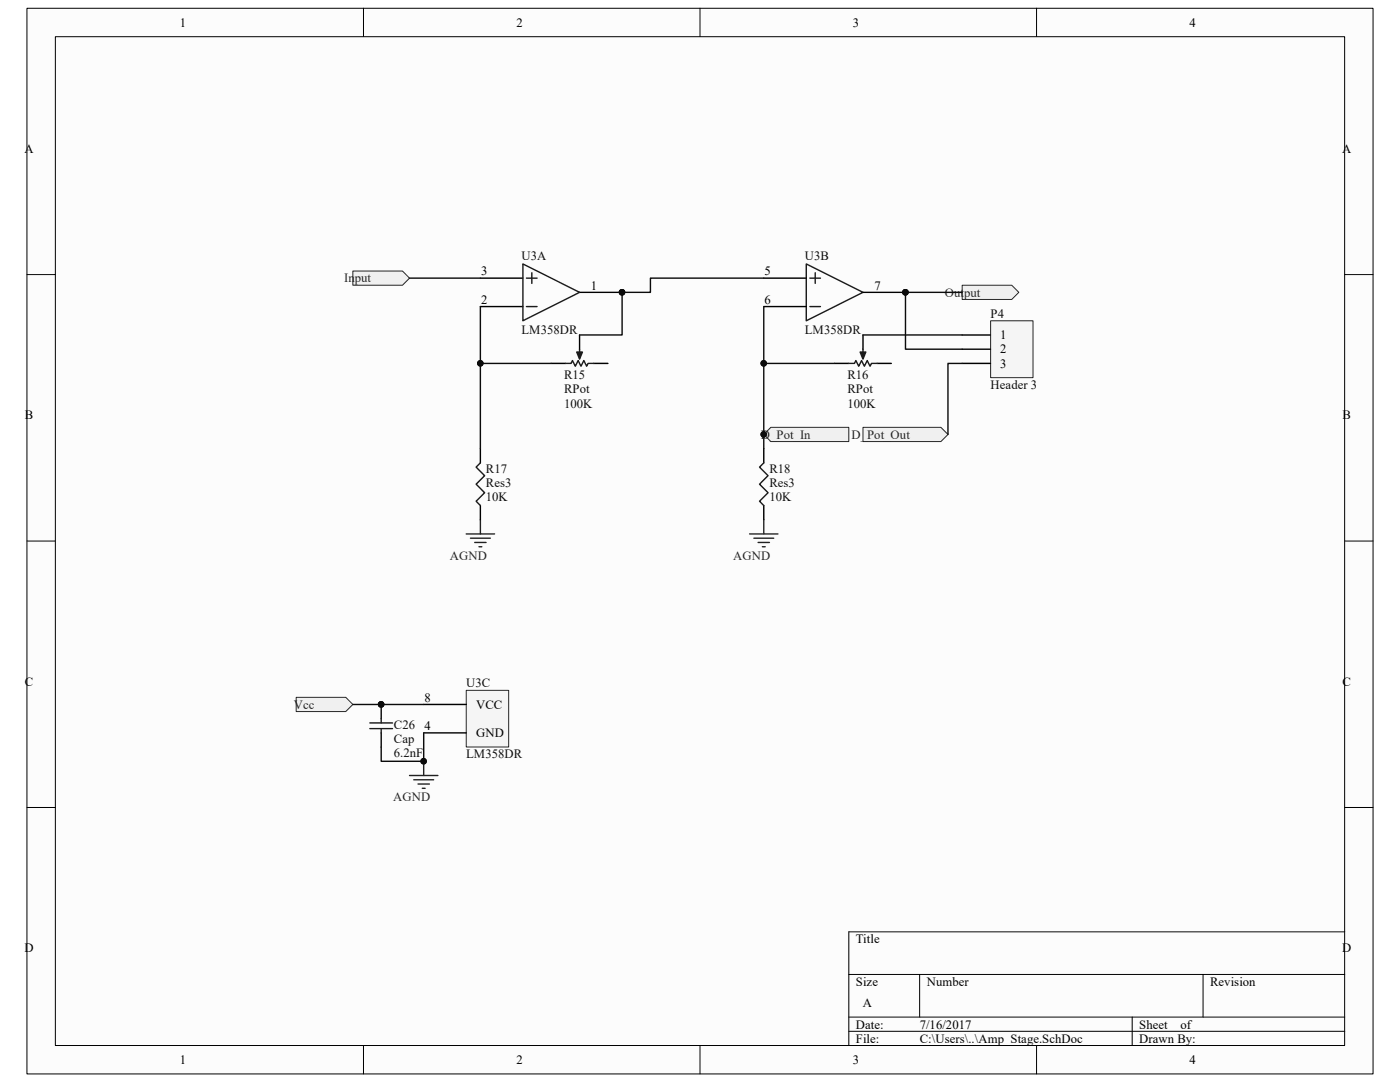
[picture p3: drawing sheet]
<svg xmlns="http://www.w3.org/2000/svg" width="279mm" height="216mm" viewBox="0 0 279 216" stroke-linecap="round" stroke-linejoin="round" font-family="sans-serif">
<path d="M5.4 1.7h268.6v212.6h-268.6z" fill="#fcfcfc"/>
<path d="M5.4 1.7h268.6v212.6h-268.6z" fill="none" stroke="#000" stroke-width=".2"/>
<path d="M11.1 7.4h257.3v201.2h-257.3z" fill="#fcfcfc"/>
<g fill="none" stroke="#000" stroke-width=".2">
<path d="M11 7.3h257.4v201.3h-257.4zM72.5 1.6v5.7M139.7 1.6v5.7M206.9 1.6v5.7M5.4 54.8h5.6M268.4 54.8h5.6M5.4 108h5.6M268.4 108h5.6M5.4 161.1h5.6M268.4 161.1h5.6M169.4 194.4h99M183.5 194.4v8.5"/>
<path d="M240.1 194.4v8.5M268.4 185.9h-99v22.7M72.5 208.6v5.7M139.7 208.6v5.7M169.4 202.9h99M169.4 205.8h99M206.9 208.6v5.7M226 202.9v5.7"/>
</g>
<g fill="#f0f0f0" stroke="#262626" stroke-width=".2">
<path d="M70.4 54.1h9.9l1.4 1.4-1.4 1.4h-9.9z" fill-rule="evenodd"/>
<path d="M192 56.9h9.9l1.4 1.4-1.4 1.5h-9.9z" fill-rule="evenodd"/>
<path d="M59.1 139.1h9.9l1.4 1.5-1.4 1.4h-9.9z" fill-rule="evenodd"/>
<path d="M153.8 85.3h15.6v2.8h-15.6l-1.4-1.4z" fill-rule="evenodd"/>
</g>
<g fill="#0e0e0e" stroke="#0e0e0e" stroke-width=".2">
<circle cx="152.4" cy="86.7" r=".55"/>
<circle cx="124.1" cy="58.3" r=".55"/>
<circle cx="180.7" cy="58.3" r=".55"/>
</g>
<path d="M95.9 55.5h8.5M115.7 58.3h8.5M152.4 55.5h8.5M172.2 58.3h8.5M95.9 61.2h8.5M110 72.5h2.8M118.5 72.5h2.8M152.4 61.2h8.5" fill="none" stroke="#000" stroke-width=".28"/>
<path d="M104.4 52.7l11.3 5.6-11.3 5.7zM105.1 55.5h2.1M106.1 54.4v2.1M160.9 52.7l11.3 5.6-11.3 5.7zM161.6 55.5h2.1M162.7 54.4v2.1M105.1 61.2h2.1M115.7 69.7v1.4M161.6 61.2h2.1" fill="none" stroke="#1c1c1c" stroke-width=".28"/>
<path d="M115.1 70.2h1.1l-.5 1.5z" fill="#1c1c1c"/>
<path d="M112.8 72.5h1.2l.3-.6 .5 1.2 .6-1.2 .5 1.2 .6-1.2 .6 1.2 .3-.6h1.1M115.1 70.2h1.1l-.5 1.5z" fill="none" stroke="#1c1c1c" stroke-width=".28"/>
<path d="M115.7 66.8v2.9" fill="none" stroke="#000" stroke-width=".28"/>
<path d="M93.1 137.8h8.4v11.3h-8.4z" fill="#f5f5f5"/>
<path d="M93 137.8h8.5v11.3h-8.5z" fill="none" stroke="#262626" stroke-width=".2"/>
<path d="M166.6 72.5h2.8M175.1 72.5h2.8M95.9 89.5v2.9M95.9 100.9v2.8M84.6 146.2h8.4M84.6 140.6h8.4" fill="none" stroke="#000" stroke-width=".28"/>
<path d="M93 106.5h5.7M93.9 107.4h4M94.7 108.2h2.3M95.6 109.1h.6M95.9 103.7v2.8M149.6 106.5h5.7M150.5 107.4h3.9M151.3 108.2h2.3M152.1 109.1h.6M152.4 103.7v2.8" fill="none" stroke="#262626" stroke-width=".28"/>
<path d="M172.2 69.7v1.4M95.9 92.4l-.9 .8 1.7 1.7-1.7 1.7 1.7 1.7-1.7 1.7 .9 .9" fill="none" stroke="#1c1c1c" stroke-width=".28"/>
<path d="M171.7 70.2h1.1l-.6 1.5z" fill="#1c1c1c"/>
<path d="M169.4 72.5h1.1l.3-.6 .6 1.2 .5-1.2 .6 1.2 .6-1.2 .5 1.2 .3-.6h1.2M171.7 70.2h1.1l-.6 1.5zM152.4 92.4l-.8 .8 1.7 1.7-1.7 1.7 1.7 1.7-1.7 1.7 .8 .9" fill="none" stroke="#1c1c1c" stroke-width=".28"/>
<path d="M172.2 66.8v2.9M152.4 89.5v2.9M152.4 100.9v2.8" fill="none" stroke="#000" stroke-width=".28"/>
<path d="M81.7 154.7h5.7M82.6 155.6h3.9M83.4 156.4h2.3M84.3 157.3h.5M84.6 151.9v2.8" fill="none" stroke="#262626" stroke-width=".28"/>
<circle cx="84.5" cy="151.9" r=".55" fill="#0e0e0e" stroke="#0e0e0e" stroke-width=".2"/>
<path d="M197.7 64.1h8.5v11.3h-8.5z" fill="#f5f5f5"/>
<path d="M197.7 64h8.5v11.4h-8.5z" fill="none" stroke="#262626" stroke-width=".2"/>
<path d="M192 66.8h5.7M192 69.7h5.7M192 72.5h5.7" fill="none" stroke="#000" stroke-width=".28"/>
<path d="M172.2 85.3h15.6l1.4 1.4-1.4 1.4h-15.6z" fill-rule="evenodd" fill="#f0f0f0" stroke="#262626" stroke-width=".2"/>
<path d="M76.1 140.6v2.8M76.1 146.2v2.9" fill="none" stroke="#000" stroke-width=".28"/>
<g fill="#0e0e0e" stroke="#0e0e0e" stroke-width=".2">
<circle cx="76.1" cy="140.6" r=".55"/>
<circle cx="95.9" cy="72.5" r=".55"/>
<circle cx="124.1" cy="58.3" r=".55"/>
<circle cx="180.7" cy="58.3" r=".55"/>
<circle cx="152.4" cy="72.5" r=".55"/>
<circle cx="152.4" cy="86.7" r=".55"/>
<circle cx="84.5" cy="151.9" r=".55"/>
</g>
<path d="M73.8 144.3h4.5M73.8 145.4h4.5M76.1 143.4v.9M76.1 145.4v.8" fill="none" stroke="#1c1c1c" stroke-width=".28"/>
<path d="M81.7 55.5h14.2M152.4 55.5h-22.6v2.8h-5.6v8.5h-8.5M192 58.3h-11.3v11.4h11.3M95.9 61.2v11.3h14.1M95.9 72.5v17M152.4 72.5h14.2M152.4 61.2v28.3M172.2 66.8h19.8M192 72.5h-2.8v14.2M70.4 140.6h14.2M84.6 146.2v5.7h-8.5v-2.8" fill="none" stroke="#0e0e0e" stroke-width=".28"/>
<g font-size="2.5">
<text x="35.9" y="5.3">1</text>
<text x="103.1" y="5.3">2</text>
<text x="170.2" y="5.3">3</text>
<text x="237.4" y="5.3">4</text>
<text x="4.9" y="30.5">A</text>
<text x="267.9" y="30.5">A</text>
<text x="96" y="54.9">3</text>
<text x="117.9" y="57.8">1</text>
<text x="152.6" y="54.9">5</text>
<text x="174.5" y="57.8">7</text>
<text x="96" y="60.6">2</text>
<text x="152.6" y="60.6">6</text>
<text x="199.6" y="67.7">1</text>
<text x="199.6" y="70.5">2</text>
<text x="199.6" y="73.4">3</text>
<text x="5" y="83.6">B</text>
<text x="267.9" y="83.6">B</text>
<text x="5" y="136.8">C</text>
<text x="267.9" y="136.8">C</text>
<text x="84.7" y="140">8</text>
<text x="95" y="141.4">VCC</text>
<text x="84.7" y="145.7">4</text>
<text x="95" y="147.1">GND</text>
<text x="4.9" y="190">D</text>
<text x="170.8" y="188.2">Title</text>
<text x="267.9" y="190">D</text>
<text x="170.8" y="196.7">Size</text>
<text x="184.9" y="196.7">Number</text>
<text x="241.5" y="196.7">Revision</text>
<text x="172.2" y="201">A</text>
<text x="170.8" y="205.2">Date:</text>
<text x="170.8" y="208.1">File:</text>
<text x="183.5" y="205.2">7/16/2017</text>
<text x="183.5" y="208.1">C:\Users\..\Amp_Stage.SchDoc</text>
<text x="227.4" y="205.2">Sheet</text>
<text x="227.4" y="208.1">Drawn By:</text>
<text x="235.6" y="205.2">of</text>
<text x="35.9" y="212.3">1</text>
<text x="103.1" y="212.3">2</text>
<text x="170.2" y="212.3">3</text>
<text x="237.4" y="212.3">4</text>
</g>
<g font-size="2.5" fill="#0e0e0e">
<text x="104.1" y="51.8">U3A</text>
<text x="160.6" y="51.8">U3B</text>
<text x="197.7" y="63.5">P4</text>
<text x="104.1" y="66.6">LM358DR</text>
<text x="160.6" y="66.6">LM358DR</text>
<text x="112.6" y="75.6">R15</text>
<text x="169.1" y="75.6">R16</text>
<text x="197.7" y="77.6">Header 3</text>
<text x="112.6" y="81.3">100K</text>
<text x="112.6" y="78.5">RPot</text>
<text x="169.1" y="81.3">100K</text>
<text x="169.1" y="78.5">RPot</text>
<text x="97" y="94.4">R17</text>
<text x="153.5" y="94.4">R18</text>
<text x="97" y="100">10K</text>
<text x="97" y="97.2">Res3</text>
<text x="153.5" y="100">10K</text>
<text x="153.5" y="97.2">Res3</text>
<text x="93" y="137.2">U3C</text>
<text x="78.6" y="145.4">C26</text>
<text x="78.6" y="148.3">Cap</text>
<text x="78.6" y="151.1">6.2nF</text>
<text x="93" y="151.3">LM358DR</text>
</g>
<g font-size="2.5" fill="#262626">
<text x="68.7" y="56.3">Input</text>
<text x="188.6" y="59.2">Output</text>
<text x="151.8" y="87.5">D_Pot_In</text>
<text x="169.9" y="87.5">D_Pot_Out</text>
<text x="89.8" y="111.7">AGND</text>
<text x="146.3" y="111.7">AGND</text>
<text x="58.7" y="141.4">Vcc</text>
<text x="78.5" y="159.8">AGND</text>
</g>
</svg>
